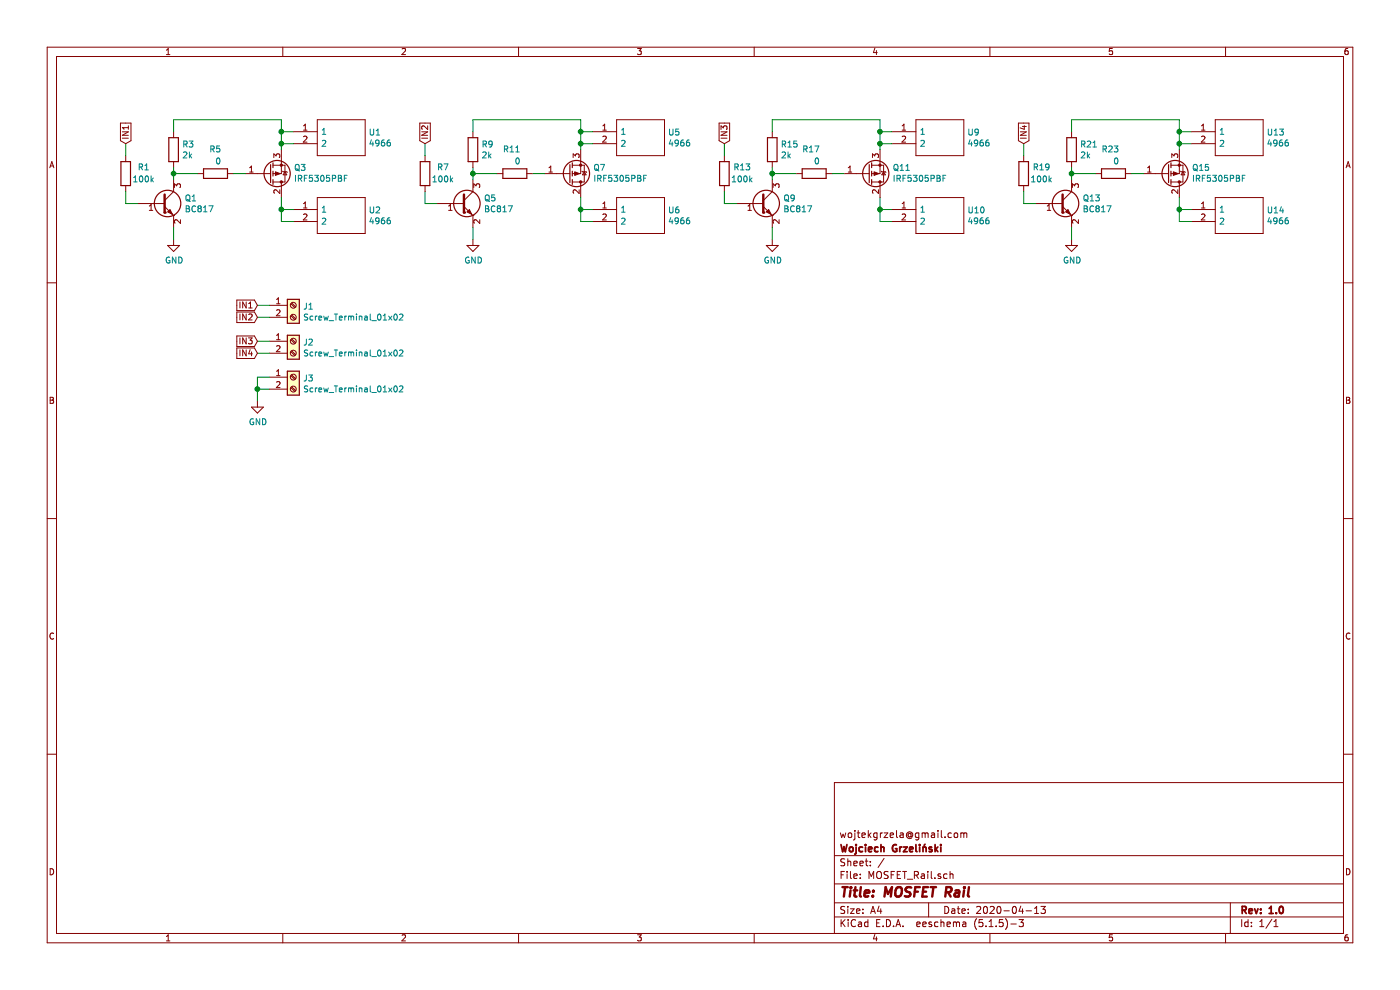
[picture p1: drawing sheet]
EESchema Schematic File Version 4
EELAYER 30 0
EELAYER END
$Descr A4 11693 8268
encoding utf-8
Sheet 1 1
Title "MOSFET Rail"
Date "2020-04-13"
Rev "1.0"
Comp "Wojciech Grzeliński"
Comment1 "wojtekgrzela@gmail.com"
Comment2 ""
Comment3 ""
Comment4 ""
$EndDescr
$Comp
L Transistor_BJT:BC817 Q1
U 1 1
P 1350 1700
F 0 "Q1" H 1541 1746 50  0000 L CNN
F 1 "BC817" H 1541 1655 50  0000 L CNN
F 2 "Package_TO_SOT_SMD:SOT-23" H 1550 1625 50  0001 L CIN
F 3 "http://www.fairchildsemi.com/ds/BC/BC817.pdf" H 1350 1700 50  0001 L CNN
	1    1350 1700
	1    0    0    -1  
$EndComp
$Comp
L Device:R R3
U 1 1
P 1450 1250
F 0 "R3" H 1520 1296 50  0000 L CNN
F 1 "2k" H 1520 1205 50  0000 L CNN
F 2 "Resistor_SMD:R_0805_2012Metric" V 1380 1250 50  0001 C CNN
F 3 "~" H 1450 1250 50  0001 C CNN
	1    1450 1250
	1    0    0    -1  
$EndComp
$Comp
L Device:R R5
U 1 1
P 1800 1450
F 0 "R5" V 2000 1400 50  0000 L CNN
F 1 "0" V 1900 1400 50  0000 L CNN
F 2 "Resistor_SMD:R_0805_2012Metric" V 1730 1450 50  0001 C CNN
F 3 "~" H 1800 1450 50  0001 C CNN
	1    1800 1450
	0    -1   -1   0   
$EndComp
$Comp
L Transistor_FET:IRF4905 Q3
U 1 1
P 2250 1450
F 0 "Q3" H 2454 1404 50  0000 L CNN
F 1 "IRF5305PBF" H 2454 1495 50  0000 L CNN
F 2 "Package_TO_SOT_THT:TO-220-3_Vertical" H 2450 1375 50  0001 L CIN
F 3 "http://www.infineon.com/dgdl/irf4905.pdf?fileId=5546d462533600a4015355e32165197c" H 2250 1450 50  0001 L CNN
	1    2250 1450
	1    0    0    1   
$EndComp
$Comp
L Device:R R1
U 1 1
P 1050 1450
F 0 "R1" H 900 1400 50  0000 C CNN
F 1 "100k" H 900 1500 50  0000 C CNN
F 2 "Resistor_SMD:R_0805_2012Metric" V 980 1450 50  0001 C CNN
F 3 "~" H 1050 1450 50  0001 C CNN
	1    1050 1450
	-1   0    0    1   
$EndComp
Wire Wire Line
	1050 1200 1050 1300
Wire Wire Line
	1450 1500 1450 1450
$Comp
L power:GND #PWR0101
U 1 1
P 1450 2000
F 0 "#PWR0101" H 1450 1750 50  0001 C CNN
F 1 "GND" H 1455 1827 50  0000 C CNN
F 2 "" H 1450 2000 50  0001 C CNN
F 3 "" H 1450 2000 50  0001 C CNN
	1    1450 2000
	1    0    0    -1  
$EndComp
Wire Wire Line
	1450 2000 1450 1900
Wire Wire Line
	1650 1450 1450 1450
Connection ~ 1450 1450
Wire Wire Line
	1450 1450 1450 1400
Wire Wire Line
	1450 1000 2350 1000
Wire Wire Line
	1450 1000 1450 1100
Wire Wire Line
	1050 1600 1050 1700
Wire Wire Line
	1050 1700 1150 1700
Wire Wire Line
	2350 1250 2350 1200
Wire Wire Line
	2050 1450 1950 1450
$Comp
L SamacSys_Parts:4966 U2
U 1 1
P 2450 1750
F 0 "U2" H 3078 1746 50  0000 L CNN
F 1 "4966" H 3078 1655 50  0000 L CNN
F 2 "4966" H 3100 1850 50  0001 L CNN
F 3 "https://componentsearchengine.com/Datasheets/1/4966.pdf" H 3100 1750 50  0001 L CNN
F 4 "Terminals TERMINAL .250X.032" H 3100 1650 50  0001 L CNN "Description"
F 5 "6.42" H 3100 1550 50  0001 L CNN "Height"
F 6 "534-4966" H 3100 1450 50  0001 L CNN "Mouser Part Number"
F 7 "https://www.mouser.com/Search/Refine.aspx?Keyword=534-4966" H 3100 1350 50  0001 L CNN "Mouser Price/Stock"
F 8 "Keystone Electronics" H 3100 1250 50  0001 L CNN "Manufacturer_Name"
F 9 "4966" H 3100 1150 50  0001 L CNN "Manufacturer_Part_Number"
	1    2450 1750
	1    0    0    -1  
$EndComp
$Comp
L SamacSys_Parts:4966 U1
U 1 1
P 2450 1100
F 0 "U1" H 3078 1096 50  0000 L CNN
F 1 "4966" H 3078 1005 50  0000 L CNN
F 2 "4966" H 3100 1200 50  0001 L CNN
F 3 "https://componentsearchengine.com/Datasheets/1/4966.pdf" H 3100 1100 50  0001 L CNN
F 4 "Terminals TERMINAL .250X.032" H 3100 1000 50  0001 L CNN "Description"
F 5 "6.42" H 3100 900 50  0001 L CNN "Height"
F 6 "534-4966" H 3100 800 50  0001 L CNN "Mouser Part Number"
F 7 "https://www.mouser.com/Search/Refine.aspx?Keyword=534-4966" H 3100 700 50  0001 L CNN "Mouser Price/Stock"
F 8 "Keystone Electronics" H 3100 600 50  0001 L CNN "Manufacturer_Name"
F 9 "4966" H 3100 500 50  0001 L CNN "Manufacturer_Part_Number"
	1    2450 1100
	1    0    0    -1  
$EndComp
Wire Wire Line
	2450 1850 2350 1850
Wire Wire Line
	2350 1850 2350 1750
Wire Wire Line
	2450 1750 2350 1750
Connection ~ 2350 1750
Wire Wire Line
	2350 1750 2350 1650
Wire Wire Line
	2450 1200 2350 1200
Connection ~ 2350 1200
Wire Wire Line
	2450 1100 2350 1100
Wire Wire Line
	2350 1000 2350 1100
Connection ~ 2350 1100
Wire Wire Line
	2350 1100 2350 1200
Text GLabel 1050 1200 1    50   Input ~ 0
IN1
$Comp
L Transistor_BJT:BC817 Q5
U 1 1
P 3850 1700
F 0 "Q5" H 4041 1746 50  0000 L CNN
F 1 "BC817" H 4041 1655 50  0000 L CNN
F 2 "Package_TO_SOT_SMD:SOT-23" H 4050 1625 50  0001 L CIN
F 3 "http://www.fairchildsemi.com/ds/BC/BC817.pdf" H 3850 1700 50  0001 L CNN
	1    3850 1700
	1    0    0    -1  
$EndComp
$Comp
L Device:R R9
U 1 1
P 3950 1250
F 0 "R9" H 4020 1296 50  0000 L CNN
F 1 "2k" H 4020 1205 50  0000 L CNN
F 2 "Resistor_SMD:R_0805_2012Metric" V 3880 1250 50  0001 C CNN
F 3 "~" H 3950 1250 50  0001 C CNN
	1    3950 1250
	1    0    0    -1  
$EndComp
$Comp
L Device:R R11
U 1 1
P 4300 1450
F 0 "R11" V 4500 1400 50  0000 L CNN
F 1 "0" V 4400 1400 50  0000 L CNN
F 2 "Resistor_SMD:R_0805_2012Metric" V 4230 1450 50  0001 C CNN
F 3 "~" H 4300 1450 50  0001 C CNN
	1    4300 1450
	0    -1   -1   0   
$EndComp
$Comp
L Transistor_FET:IRF4905 Q7
U 1 1
P 4750 1450
F 0 "Q7" H 4954 1404 50  0000 L CNN
F 1 "IRF5305PBF" H 4954 1495 50  0000 L CNN
F 2 "Package_TO_SOT_THT:TO-220-3_Vertical" H 4950 1375 50  0001 L CIN
F 3 "http://www.infineon.com/dgdl/irf4905.pdf?fileId=5546d462533600a4015355e32165197c" H 4750 1450 50  0001 L CNN
	1    4750 1450
	1    0    0    1   
$EndComp
$Comp
L Device:R R7
U 1 1
P 3550 1450
F 0 "R7" H 3400 1400 50  0000 C CNN
F 1 "100k" H 3400 1500 50  0000 C CNN
F 2 "Resistor_SMD:R_0805_2012Metric" V 3480 1450 50  0001 C CNN
F 3 "~" H 3550 1450 50  0001 C CNN
	1    3550 1450
	-1   0    0    1   
$EndComp
Wire Wire Line
	3550 1200 3550 1300
Wire Wire Line
	3950 1500 3950 1450
$Comp
L power:GND #PWR0102
U 1 1
P 3950 2000
F 0 "#PWR0102" H 3950 1750 50  0001 C CNN
F 1 "GND" H 3955 1827 50  0000 C CNN
F 2 "" H 3950 2000 50  0001 C CNN
F 3 "" H 3950 2000 50  0001 C CNN
	1    3950 2000
	1    0    0    -1  
$EndComp
Wire Wire Line
	3950 2000 3950 1900
Wire Wire Line
	4150 1450 3950 1450
Connection ~ 3950 1450
Wire Wire Line
	3950 1450 3950 1400
Wire Wire Line
	3950 1000 4850 1000
Wire Wire Line
	3950 1000 3950 1100
Wire Wire Line
	3550 1600 3550 1700
Wire Wire Line
	3550 1700 3650 1700
Wire Wire Line
	4850 1250 4850 1200
Wire Wire Line
	4550 1450 4450 1450
$Comp
L SamacSys_Parts:4966 U6
U 1 1
P 4950 1750
F 0 "U6" H 5578 1746 50  0000 L CNN
F 1 "4966" H 5578 1655 50  0000 L CNN
F 2 "4966" H 5600 1850 50  0001 L CNN
F 3 "https://componentsearchengine.com/Datasheets/1/4966.pdf" H 5600 1750 50  0001 L CNN
F 4 "Terminals TERMINAL .250X.032" H 5600 1650 50  0001 L CNN "Description"
F 5 "6.42" H 5600 1550 50  0001 L CNN "Height"
F 6 "534-4966" H 5600 1450 50  0001 L CNN "Mouser Part Number"
F 7 "https://www.mouser.com/Search/Refine.aspx?Keyword=534-4966" H 5600 1350 50  0001 L CNN "Mouser Price/Stock"
F 8 "Keystone Electronics" H 5600 1250 50  0001 L CNN "Manufacturer_Name"
F 9 "4966" H 5600 1150 50  0001 L CNN "Manufacturer_Part_Number"
	1    4950 1750
	1    0    0    -1  
$EndComp
$Comp
L SamacSys_Parts:4966 U5
U 1 1
P 4950 1100
F 0 "U5" H 5578 1096 50  0000 L CNN
F 1 "4966" H 5578 1005 50  0000 L CNN
F 2 "4966" H 5600 1200 50  0001 L CNN
F 3 "https://componentsearchengine.com/Datasheets/1/4966.pdf" H 5600 1100 50  0001 L CNN
F 4 "Terminals TERMINAL .250X.032" H 5600 1000 50  0001 L CNN "Description"
F 5 "6.42" H 5600 900 50  0001 L CNN "Height"
F 6 "534-4966" H 5600 800 50  0001 L CNN "Mouser Part Number"
F 7 "https://www.mouser.com/Search/Refine.aspx?Keyword=534-4966" H 5600 700 50  0001 L CNN "Mouser Price/Stock"
F 8 "Keystone Electronics" H 5600 600 50  0001 L CNN "Manufacturer_Name"
F 9 "4966" H 5600 500 50  0001 L CNN "Manufacturer_Part_Number"
	1    4950 1100
	1    0    0    -1  
$EndComp
Wire Wire Line
	4950 1850 4850 1850
Wire Wire Line
	4850 1850 4850 1750
Wire Wire Line
	4950 1750 4850 1750
Connection ~ 4850 1750
Wire Wire Line
	4850 1750 4850 1650
Wire Wire Line
	4950 1200 4850 1200
Connection ~ 4850 1200
Wire Wire Line
	4950 1100 4850 1100
Wire Wire Line
	4850 1000 4850 1100
Connection ~ 4850 1100
Wire Wire Line
	4850 1100 4850 1200
Text GLabel 3550 1200 1    50   Input ~ 0
IN2
$Comp
L Transistor_BJT:BC817 Q9
U 1 1
P 6350 1700
F 0 "Q9" H 6541 1746 50  0000 L CNN
F 1 "BC817" H 6541 1655 50  0000 L CNN
F 2 "Package_TO_SOT_SMD:SOT-23" H 6550 1625 50  0001 L CIN
F 3 "http://www.fairchildsemi.com/ds/BC/BC817.pdf" H 6350 1700 50  0001 L CNN
	1    6350 1700
	1    0    0    -1  
$EndComp
$Comp
L Device:R R15
U 1 1
P 6450 1250
F 0 "R15" H 6520 1296 50  0000 L CNN
F 1 "2k" H 6520 1205 50  0000 L CNN
F 2 "Resistor_SMD:R_0805_2012Metric" V 6380 1250 50  0001 C CNN
F 3 "~" H 6450 1250 50  0001 C CNN
	1    6450 1250
	1    0    0    -1  
$EndComp
$Comp
L Device:R R17
U 1 1
P 6800 1450
F 0 "R17" V 7000 1400 50  0000 L CNN
F 1 "0" V 6900 1400 50  0000 L CNN
F 2 "Resistor_SMD:R_0805_2012Metric" V 6730 1450 50  0001 C CNN
F 3 "~" H 6800 1450 50  0001 C CNN
	1    6800 1450
	0    -1   -1   0   
$EndComp
$Comp
L Transistor_FET:IRF4905 Q11
U 1 1
P 7250 1450
F 0 "Q11" H 7454 1404 50  0000 L CNN
F 1 "IRF5305PBF" H 7454 1495 50  0000 L CNN
F 2 "Package_TO_SOT_THT:TO-220-3_Vertical" H 7450 1375 50  0001 L CIN
F 3 "http://www.infineon.com/dgdl/irf4905.pdf?fileId=5546d462533600a4015355e32165197c" H 7250 1450 50  0001 L CNN
	1    7250 1450
	1    0    0    1   
$EndComp
$Comp
L Device:R R13
U 1 1
P 6050 1450
F 0 "R13" H 5900 1400 50  0000 C CNN
F 1 "100k" H 5900 1500 50  0000 C CNN
F 2 "Resistor_SMD:R_0805_2012Metric" V 5980 1450 50  0001 C CNN
F 3 "~" H 6050 1450 50  0001 C CNN
	1    6050 1450
	-1   0    0    1   
$EndComp
Wire Wire Line
	6050 1200 6050 1300
Wire Wire Line
	6450 1500 6450 1450
$Comp
L power:GND #PWR0103
U 1 1
P 6450 2000
F 0 "#PWR0103" H 6450 1750 50  0001 C CNN
F 1 "GND" H 6455 1827 50  0000 C CNN
F 2 "" H 6450 2000 50  0001 C CNN
F 3 "" H 6450 2000 50  0001 C CNN
	1    6450 2000
	1    0    0    -1  
$EndComp
Wire Wire Line
	6450 2000 6450 1900
Wire Wire Line
	6650 1450 6450 1450
Connection ~ 6450 1450
Wire Wire Line
	6450 1450 6450 1400
Wire Wire Line
	6450 1000 7350 1000
Wire Wire Line
	6450 1000 6450 1100
Wire Wire Line
	6050 1600 6050 1700
Wire Wire Line
	6050 1700 6150 1700
Wire Wire Line
	7350 1250 7350 1200
Wire Wire Line
	7050 1450 6950 1450
$Comp
L SamacSys_Parts:4966 U10
U 1 1
P 7450 1750
F 0 "U10" H 8078 1746 50  0000 L CNN
F 1 "4966" H 8078 1655 50  0000 L CNN
F 2 "4966" H 8100 1850 50  0001 L CNN
F 3 "https://componentsearchengine.com/Datasheets/1/4966.pdf" H 8100 1750 50  0001 L CNN
F 4 "Terminals TERMINAL .250X.032" H 8100 1650 50  0001 L CNN "Description"
F 5 "6.42" H 8100 1550 50  0001 L CNN "Height"
F 6 "534-4966" H 8100 1450 50  0001 L CNN "Mouser Part Number"
F 7 "https://www.mouser.com/Search/Refine.aspx?Keyword=534-4966" H 8100 1350 50  0001 L CNN "Mouser Price/Stock"
F 8 "Keystone Electronics" H 8100 1250 50  0001 L CNN "Manufacturer_Name"
F 9 "4966" H 8100 1150 50  0001 L CNN "Manufacturer_Part_Number"
	1    7450 1750
	1    0    0    -1  
$EndComp
$Comp
L SamacSys_Parts:4966 U9
U 1 1
P 7450 1100
F 0 "U9" H 8078 1096 50  0000 L CNN
F 1 "4966" H 8078 1005 50  0000 L CNN
F 2 "4966" H 8100 1200 50  0001 L CNN
F 3 "https://componentsearchengine.com/Datasheets/1/4966.pdf" H 8100 1100 50  0001 L CNN
F 4 "Terminals TERMINAL .250X.032" H 8100 1000 50  0001 L CNN "Description"
F 5 "6.42" H 8100 900 50  0001 L CNN "Height"
F 6 "534-4966" H 8100 800 50  0001 L CNN "Mouser Part Number"
F 7 "https://www.mouser.com/Search/Refine.aspx?Keyword=534-4966" H 8100 700 50  0001 L CNN "Mouser Price/Stock"
F 8 "Keystone Electronics" H 8100 600 50  0001 L CNN "Manufacturer_Name"
F 9 "4966" H 8100 500 50  0001 L CNN "Manufacturer_Part_Number"
	1    7450 1100
	1    0    0    -1  
$EndComp
Wire Wire Line
	7450 1850 7350 1850
Wire Wire Line
	7350 1850 7350 1750
Wire Wire Line
	7450 1750 7350 1750
Connection ~ 7350 1750
Wire Wire Line
	7350 1750 7350 1650
Wire Wire Line
	7450 1200 7350 1200
Connection ~ 7350 1200
Wire Wire Line
	7450 1100 7350 1100
Wire Wire Line
	7350 1000 7350 1100
Connection ~ 7350 1100
Wire Wire Line
	7350 1100 7350 1200
Text GLabel 6050 1200 1    50   Input ~ 0
IN3
$Comp
L Transistor_BJT:BC817 Q13
U 1 1
P 8850 1700
F 0 "Q13" H 9041 1746 50  0000 L CNN
F 1 "BC817" H 9041 1655 50  0000 L CNN
F 2 "Package_TO_SOT_SMD:SOT-23" H 9050 1625 50  0001 L CIN
F 3 "http://www.fairchildsemi.com/ds/BC/BC817.pdf" H 8850 1700 50  0001 L CNN
	1    8850 1700
	1    0    0    -1  
$EndComp
$Comp
L Device:R R21
U 1 1
P 8950 1250
F 0 "R21" H 9020 1296 50  0000 L CNN
F 1 "2k" H 9020 1205 50  0000 L CNN
F 2 "Resistor_SMD:R_0805_2012Metric" V 8880 1250 50  0001 C CNN
F 3 "~" H 8950 1250 50  0001 C CNN
	1    8950 1250
	1    0    0    -1  
$EndComp
$Comp
L Device:R R23
U 1 1
P 9300 1450
F 0 "R23" V 9500 1400 50  0000 L CNN
F 1 "0" V 9400 1400 50  0000 L CNN
F 2 "Resistor_SMD:R_0805_2012Metric" V 9230 1450 50  0001 C CNN
F 3 "~" H 9300 1450 50  0001 C CNN
	1    9300 1450
	0    -1   -1   0   
$EndComp
$Comp
L Transistor_FET:IRF4905 Q15
U 1 1
P 9750 1450
F 0 "Q15" H 9954 1404 50  0000 L CNN
F 1 "IRF5305PBF" H 9954 1495 50  0000 L CNN
F 2 "Package_TO_SOT_THT:TO-220-3_Vertical" H 9950 1375 50  0001 L CIN
F 3 "http://www.infineon.com/dgdl/irf4905.pdf?fileId=5546d462533600a4015355e32165197c" H 9750 1450 50  0001 L CNN
	1    9750 1450
	1    0    0    1   
$EndComp
$Comp
L Device:R R19
U 1 1
P 8550 1450
F 0 "R19" H 8400 1400 50  0000 C CNN
F 1 "100k" H 8400 1500 50  0000 C CNN
F 2 "Resistor_SMD:R_0805_2012Metric" V 8480 1450 50  0001 C CNN
F 3 "~" H 8550 1450 50  0001 C CNN
	1    8550 1450
	-1   0    0    1   
$EndComp
Wire Wire Line
	8550 1200 8550 1300
Wire Wire Line
	8950 1500 8950 1450
$Comp
L power:GND #PWR0104
U 1 1
P 8950 2000
F 0 "#PWR0104" H 8950 1750 50  0001 C CNN
F 1 "GND" H 8955 1827 50  0000 C CNN
F 2 "" H 8950 2000 50  0001 C CNN
F 3 "" H 8950 2000 50  0001 C CNN
	1    8950 2000
	1    0    0    -1  
$EndComp
Wire Wire Line
	8950 2000 8950 1900
Wire Wire Line
	9150 1450 8950 1450
Connection ~ 8950 1450
Wire Wire Line
	8950 1450 8950 1400
Wire Wire Line
	8950 1000 9850 1000
Wire Wire Line
	8950 1000 8950 1100
Wire Wire Line
	8550 1600 8550 1700
Wire Wire Line
	8550 1700 8650 1700
Wire Wire Line
	9850 1250 9850 1200
Wire Wire Line
	9550 1450 9450 1450
$Comp
L SamacSys_Parts:4966 U14
U 1 1
P 9950 1750
F 0 "U14" H 10578 1746 50  0000 L CNN
F 1 "4966" H 10578 1655 50  0000 L CNN
F 2 "4966" H 10600 1850 50  0001 L CNN
F 3 "https://componentsearchengine.com/Datasheets/1/4966.pdf" H 10600 1750 50  0001 L CNN
F 4 "Terminals TERMINAL .250X.032" H 10600 1650 50  0001 L CNN "Description"
F 5 "6.42" H 10600 1550 50  0001 L CNN "Height"
F 6 "534-4966" H 10600 1450 50  0001 L CNN "Mouser Part Number"
F 7 "https://www.mouser.com/Search/Refine.aspx?Keyword=534-4966" H 10600 1350 50  0001 L CNN "Mouser Price/Stock"
F 8 "Keystone Electronics" H 10600 1250 50  0001 L CNN "Manufacturer_Name"
F 9 "4966" H 10600 1150 50  0001 L CNN "Manufacturer_Part_Number"
	1    9950 1750
	1    0    0    -1  
$EndComp
$Comp
L SamacSys_Parts:4966 U13
U 1 1
P 9950 1100
F 0 "U13" H 10578 1096 50  0000 L CNN
F 1 "4966" H 10578 1005 50  0000 L CNN
F 2 "4966" H 10600 1200 50  0001 L CNN
F 3 "https://componentsearchengine.com/Datasheets/1/4966.pdf" H 10600 1100 50  0001 L CNN
F 4 "Terminals TERMINAL .250X.032" H 10600 1000 50  0001 L CNN "Description"
F 5 "6.42" H 10600 900 50  0001 L CNN "Height"
F 6 "534-4966" H 10600 800 50  0001 L CNN "Mouser Part Number"
F 7 "https://www.mouser.com/Search/Refine.aspx?Keyword=534-4966" H 10600 700 50  0001 L CNN "Mouser Price/Stock"
F 8 "Keystone Electronics" H 10600 600 50  0001 L CNN "Manufacturer_Name"
F 9 "4966" H 10600 500 50  0001 L CNN "Manufacturer_Part_Number"
	1    9950 1100
	1    0    0    -1  
$EndComp
Wire Wire Line
	9950 1850 9850 1850
Wire Wire Line
	9850 1850 9850 1750
Wire Wire Line
	9950 1750 9850 1750
Connection ~ 9850 1750
Wire Wire Line
	9850 1750 9850 1650
Wire Wire Line
	9950 1200 9850 1200
Connection ~ 9850 1200
Wire Wire Line
	9950 1100 9850 1100
Wire Wire Line
	9850 1000 9850 1100
Connection ~ 9850 1100
Wire Wire Line
	9850 1100 9850 1200
Text GLabel 8550 1200 1    50   Input ~ 0
IN4
$Comp
L Connector:Screw_Terminal_01x02 J1
U 1 1
P 2450 2550
F 0 "J1" H 2530 2542 50  0000 L CNN
F 1 "Screw_Terminal_01x02" H 2530 2451 50  0000 L CNN
F 2 "SamacSys_Parts:SHDR2W99P0X500_1X2_1000X760X1000P" H 2450 2550 50  0001 C CNN
F 3 "~" H 2450 2550 50  0001 C CNN
	1    2450 2550
	1    0    0    -1  
$EndComp
$Comp
L Connector:Screw_Terminal_01x02 J2
U 1 1
P 2450 2850
F 0 "J2" H 2530 2842 50  0000 L CNN
F 1 "Screw_Terminal_01x02" H 2530 2751 50  0000 L CNN
F 2 "SamacSys_Parts:SHDR2W99P0X500_1X2_1000X760X1000P" H 2450 2850 50  0001 C CNN
F 3 "~" H 2450 2850 50  0001 C CNN
	1    2450 2850
	1    0    0    -1  
$EndComp
$Comp
L Connector:Screw_Terminal_01x02 J3
U 1 1
P 2450 3150
F 0 "J3" H 2530 3142 50  0000 L CNN
F 1 "Screw_Terminal_01x02" H 2530 3051 50  0000 L CNN
F 2 "SamacSys_Parts:SHDR2W99P0X500_1X2_1000X760X1000P" H 2450 3150 50  0001 C CNN
F 3 "~" H 2450 3150 50  0001 C CNN
	1    2450 3150
	1    0    0    -1  
$EndComp
Wire Wire Line
	2250 3150 2150 3150
Wire Wire Line
	2150 3250 2250 3250
Wire Wire Line
	2250 2850 2150 2850
Wire Wire Line
	2250 2950 2150 2950
Wire Wire Line
	2250 2650 2150 2650
Wire Wire Line
	2250 2550 2150 2550
Text GLabel 2150 2550 0    50   Input ~ 0
IN1
Text GLabel 2150 2650 0    50   Input ~ 0
IN2
Text GLabel 2150 2850 0    50   Input ~ 0
IN3
Text GLabel 2150 2950 0    50   Input ~ 0
IN4
Wire Wire Line
	2150 3150 2150 3250
$Comp
L power:GND #PWR0105
U 1 1
P 2150 3350
F 0 "#PWR0105" H 2150 3100 50  0001 C CNN
F 1 "GND" H 2155 3177 50  0000 C CNN
F 2 "" H 2150 3350 50  0001 C CNN
F 3 "" H 2150 3350 50  0001 C CNN
	1    2150 3350
	1    0    0    -1  
$EndComp
Connection ~ 2150 3250
Wire Wire Line
	2150 3250 2150 3350
$EndSCHEMATC
